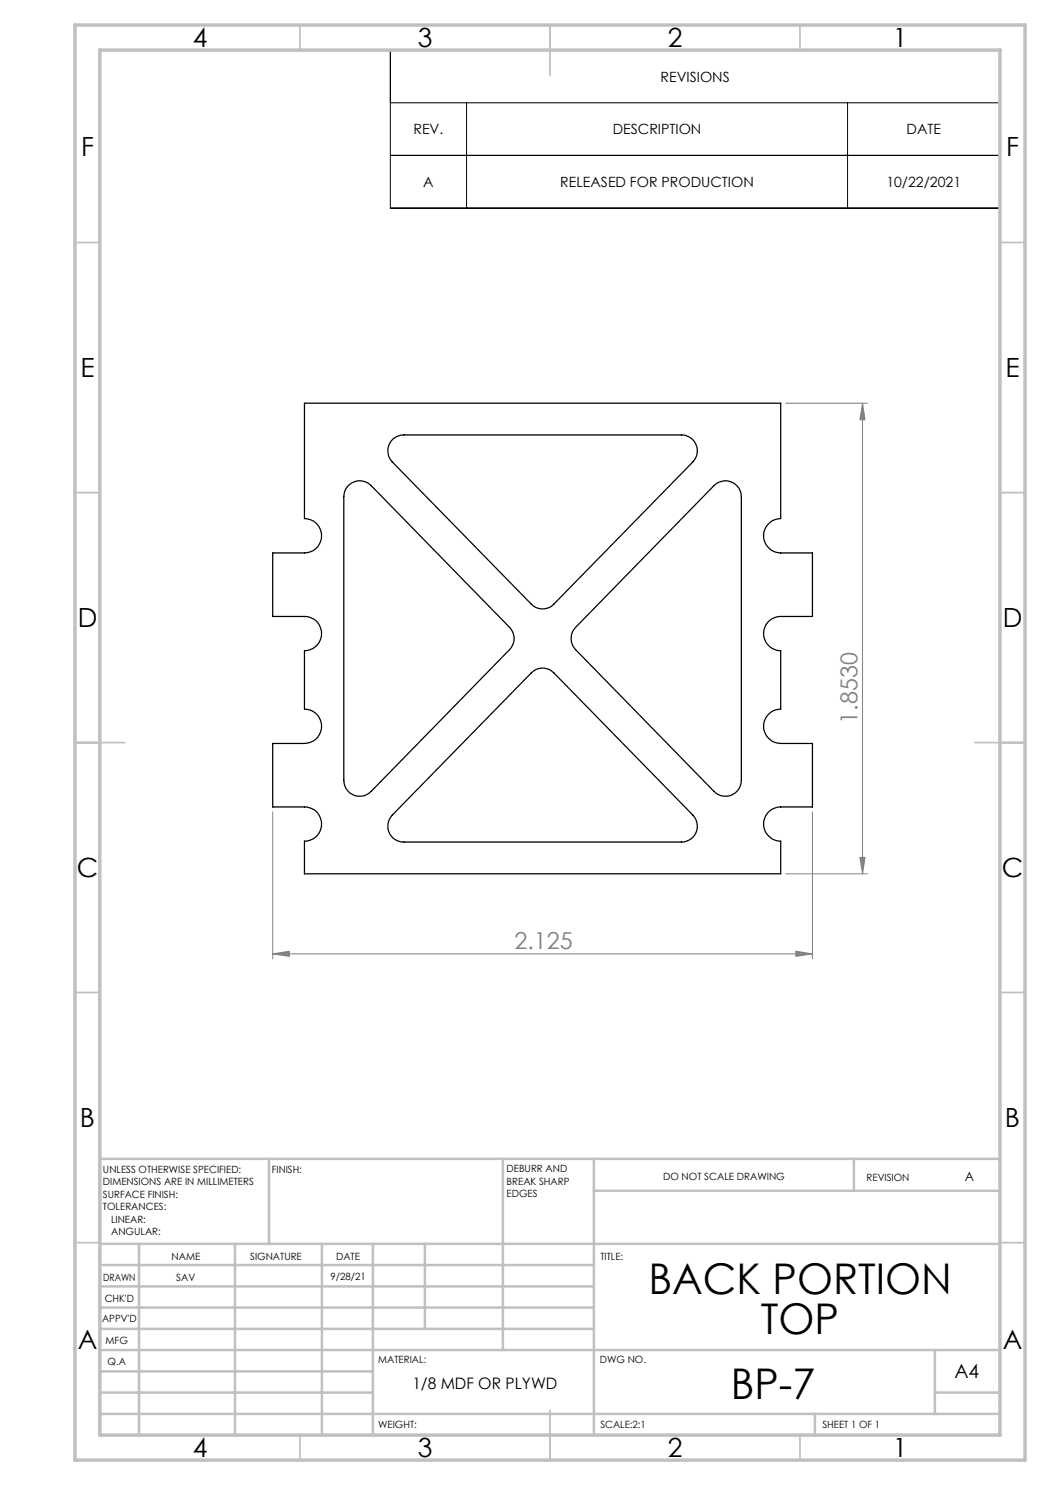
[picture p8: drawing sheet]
<svg xmlns="http://www.w3.org/2000/svg" width="210mm" height="297mm" viewBox="0 0 210 297" stroke-linecap="round" stroke-linejoin="round" font-family="sans-serif">
<path d="M157.1 80.6h16.4M172.5 80.6v94.2M172.5 80.6l.5 3.4h-1zM54.5 162.4v29.4M157.1 174.8h16.4M162.5 162.4v29.4M172 171.5h1l-.5 3.3zM54.5 190.8l3.4-.6v1.1zM54.5 190.8h108M159.2 190.2l3.3 .6-3.3 .5z" fill="none" stroke="#808080" stroke-width=".2"/>
<path d="M78.1 10h121.9v31.6h-121.9zM78.1 20.6h121.9M93.3 20.6v21M169.5 20.6v21M200 31.1h-121.9" fill="none" stroke="#000" stroke-width=".2"/>
<g fill="none" stroke="#c0c0c0" stroke-width=".35">
<path d="M60 5v5M110 5v10M160 5v5M15 48.5h5M200 48.5h5M15 98.5h5M200 98.5h5M15 148.5h10M195 148.5h10M15 198.5h5M200 198.5h5M15 248.5h5"/>
<path d="M200 248.5h5M60 287v5M110 282v10M160 287v5"/>
</g>
<g fill="none" stroke="#c0c0c0" stroke-width=".5">
<path d="M53.8 231.8v17M100.6 231.8v38.2M118.8 231.8v55.2M118.8 238.2h81.2M170.8 231.8v6.4M200 231.8h-180v55.2M20 248.8h180M20 257.3h98.8M20 253h98.8M27.8 248.8v38.2M47 248.8v38.2M64.4 248.8v38.2"/>
<path d="M74.6 248.8v38.2M85 248.8v17M20 265.8h98.8M20 261.5h98.8M20 278.5h54.6M20 274.3h54.6M20 270h180M187 278.5h13M187 270v12.8M20 282.8h180M163 282.8v4.2"/>
</g>
<path d="M15 5h190v287h-190zM20 10h180v277h-180z" fill="none" stroke="#c0c0c0" stroke-width=".7"/>
<g fill="#808080">
<path d="M54.5 190.8l3.4-.6v1.1zM159.2 190.2l3.3 .6-3.3 .5z"/>
<path d="M172 171.5h1l-.5 3.3zM172.5 80.6l.5 3.4h-1z"/>
</g>
<path d="M60.9 80.6h95.2v23.1a3.4 3.4 0 0 0-3.4 3.5 3.4 3.4 0 0 0 3.4 3.4h6.4v12.7h-6.4a3.4 3.4 0 0 0-3.4 3.4 3.4 3.4 0 0 0 3.4 3.4v11.7a3.4 3.4 0 0 0-3.4 3.5 3.4 3.4 0 0 0 3.4 3.4h6.4v12.7h-6.4a3.4 3.4 0 0 0-3.4 3.4 3.4 3.4 0 0 0 3.4 3.4v6.6h-95.2v-6.6a3.4 3.4 0 0 0 3.4-3.4 3.4 3.4 0 0 0-3.4-3.4h-6.4v-12.7h6.4a3.4 3.4 0 0 0 3.4-3.4 3.4 3.4 0 0 0-3.4-3.5v-11.7a3.4 3.4 0 0 0 3.4-3.4 3.4 3.4 0 0 0-3.4-3.4h-6.4v-12.7h6.4a3.4 3.4 0 0 0 3.4-3.4 3.4 3.4 0 0 0-3.4-3.5zM69.6 97.2a3.2 3.2 0 0 1 4.6-.1l27.7 28.4a3.2 3.2 0 0 1 0 4.4l-27.7 28.4a3.2 3.2 0 0 1-3.5 .7 3.2 3.2 0 0 1-1.9-2.9v-56.8a3.2 3.2 0 0 1 .8-2.1zM78.6 87.8a3.4 3.4 0 0 1 2.2-.8h55.5a3.2 3.2 0 0 1 2.9 1.9 3.2 3.2 0 0 1-.6 3.5l-27.8 28.4a3.1 3.1 0 0 1-4.5 0l-27.8-28.4a3.2 3.2 0 0 1 .1-4.6zM142.8 97.1a3.2 3.2 0 0 1 3.5-.7 3.2 3.2 0 0 1 2 2.9v56.8a3.2 3.2 0 0 1-2 2.9 3.2 3.2 0 0 1-3.5-.7l-27.7-28.4a3.2 3.2 0 0 1 0-4.4zM106.3 134.6a3.1 3.1 0 0 1 4.5 0l27.8 28.4a3.2 3.2 0 0 1 .6 3.5 3.2 3.2 0 0 1-2.9 1.9h-55.5a3.2 3.2 0 0 1-3-1.9 3.2 3.2 0 0 1 .7-3.5z" fill="none" stroke="#000" stroke-width=".25"/>
<g font-size="8.5">
<text x="129.7" y="258.8">BACK PORTION</text>
<text x="152.2" y="266.9">TOP</text>
<text x="146.2" y="279.7">BP-7</text>
</g>
<g font-size="5.3">
<text x="38.5" y="9.5">4</text>
<text x="83.5" y="9.5">3</text>
<text x="133.6" y="9.5">2</text>
<text x="178.6" y="9.5">1</text>
<text x="16.2" y="31.2">F</text>
<text x="201.2" y="31.2">F</text>
<text x="16.1" y="75.5">E</text>
<text x="201.1" y="75.5">E</text>
<text x="15.5" y="125.5">D</text>
<text x="200.5" y="125.5">D</text>
<text x="15.4" y="175.5">C</text>
<text x="200.4" y="175.5">C</text>
<text x="16" y="225.5">B</text>
<text x="201" y="225.5">B</text>
<text x="15.5" y="269.8">A</text>
<text x="200.5" y="269.8">A</text>
<text x="38.5" y="291.5">4</text>
<text x="83.5" y="291.5">3</text>
<text x="133.6" y="291.5">2</text>
<text x="178.6" y="291.5">1</text>
</g>
<g font-size="4.7" fill="#808080">
<text x="171.5" y="144.7" transform="rotate(-90 171.5 144.7)">1.8530</text>
<text x="102.9" y="189.7">2.125</text>
</g>
<text font-size="3.9" x="190.9" y="275.5">A4</text>
<text font-size="3.2" x="82.5" y="277.9">1/8 MDF OR PLYWD</text>
<g font-size="2.8">
<text x="132.1" y="16.3">REVISIONS</text>
<text x="82.7" y="26.9">REV.</text>
<text x="122.6" y="26.9">DESCRIPTION</text>
<text x="181.3" y="26.9">DATE</text>
<text x="84.7" y="37.4">A</text>
<text x="112.1" y="37.4">RELEASED FOR PRODUCTION</text>
<text x="177.3" y="37.4">10/22/2021</text>
</g>
<text font-size="2.5" x="192.9" y="236.1">A</text>
<g font-size="2">
<text x="20.6" y="234.6">UNLESS OTHERWISE SPECIFIED:</text>
<text x="20.6" y="237.1">DIMENSIONS ARE IN MILLIMETERS</text>
<text x="20.6" y="239.6">SURFACE FINISH:</text>
<text x="54.4" y="234.6">FINISH:</text>
<text x="101.3" y="234.5">DEBURR AND</text>
<text x="101.3" y="237">BREAK SHARP</text>
<text x="101.3" y="239.5">EDGES</text>
<text x="132.6" y="236">DO NOT SCALE DRAWING</text>
<text x="173.3" y="236.2">REVISION</text>
<text x="20.6" y="242.1">TOLERANCES:</text>
<text x="22.2" y="244.6">LINEAR:</text>
<text x="22.2" y="247.1">ANGULAR:</text>
<text x="34.3" y="252">NAME</text>
<text x="50" y="251.9">SIGNATURE</text>
<text x="67.2" y="251.9">DATE</text>
<text x="120.1" y="251.9">TITLE:</text>
<text x="20.6" y="256.1">DRAWN</text>
<text x="35.3" y="256.1">SAV</text>
<text x="66.1" y="255.9">9/28/21</text>
<text x="20.9" y="260.3">CHK'D</text>
<text x="20.4" y="264.4">APPV'D</text>
<text x="21.1" y="268.8">MFG</text>
<text x="21.5" y="273">Q.A</text>
<text x="75.6" y="272.5">MATERIAL:</text>
<text x="120" y="272.5">DWG NO.</text>
<text x="75.6" y="285.5">WEIGHT:</text>
<text x="120.1" y="285.6">SCALE:2:1</text>
<text x="164.5" y="285.6">SHEET 1 OF 1</text>
</g>
</svg>
